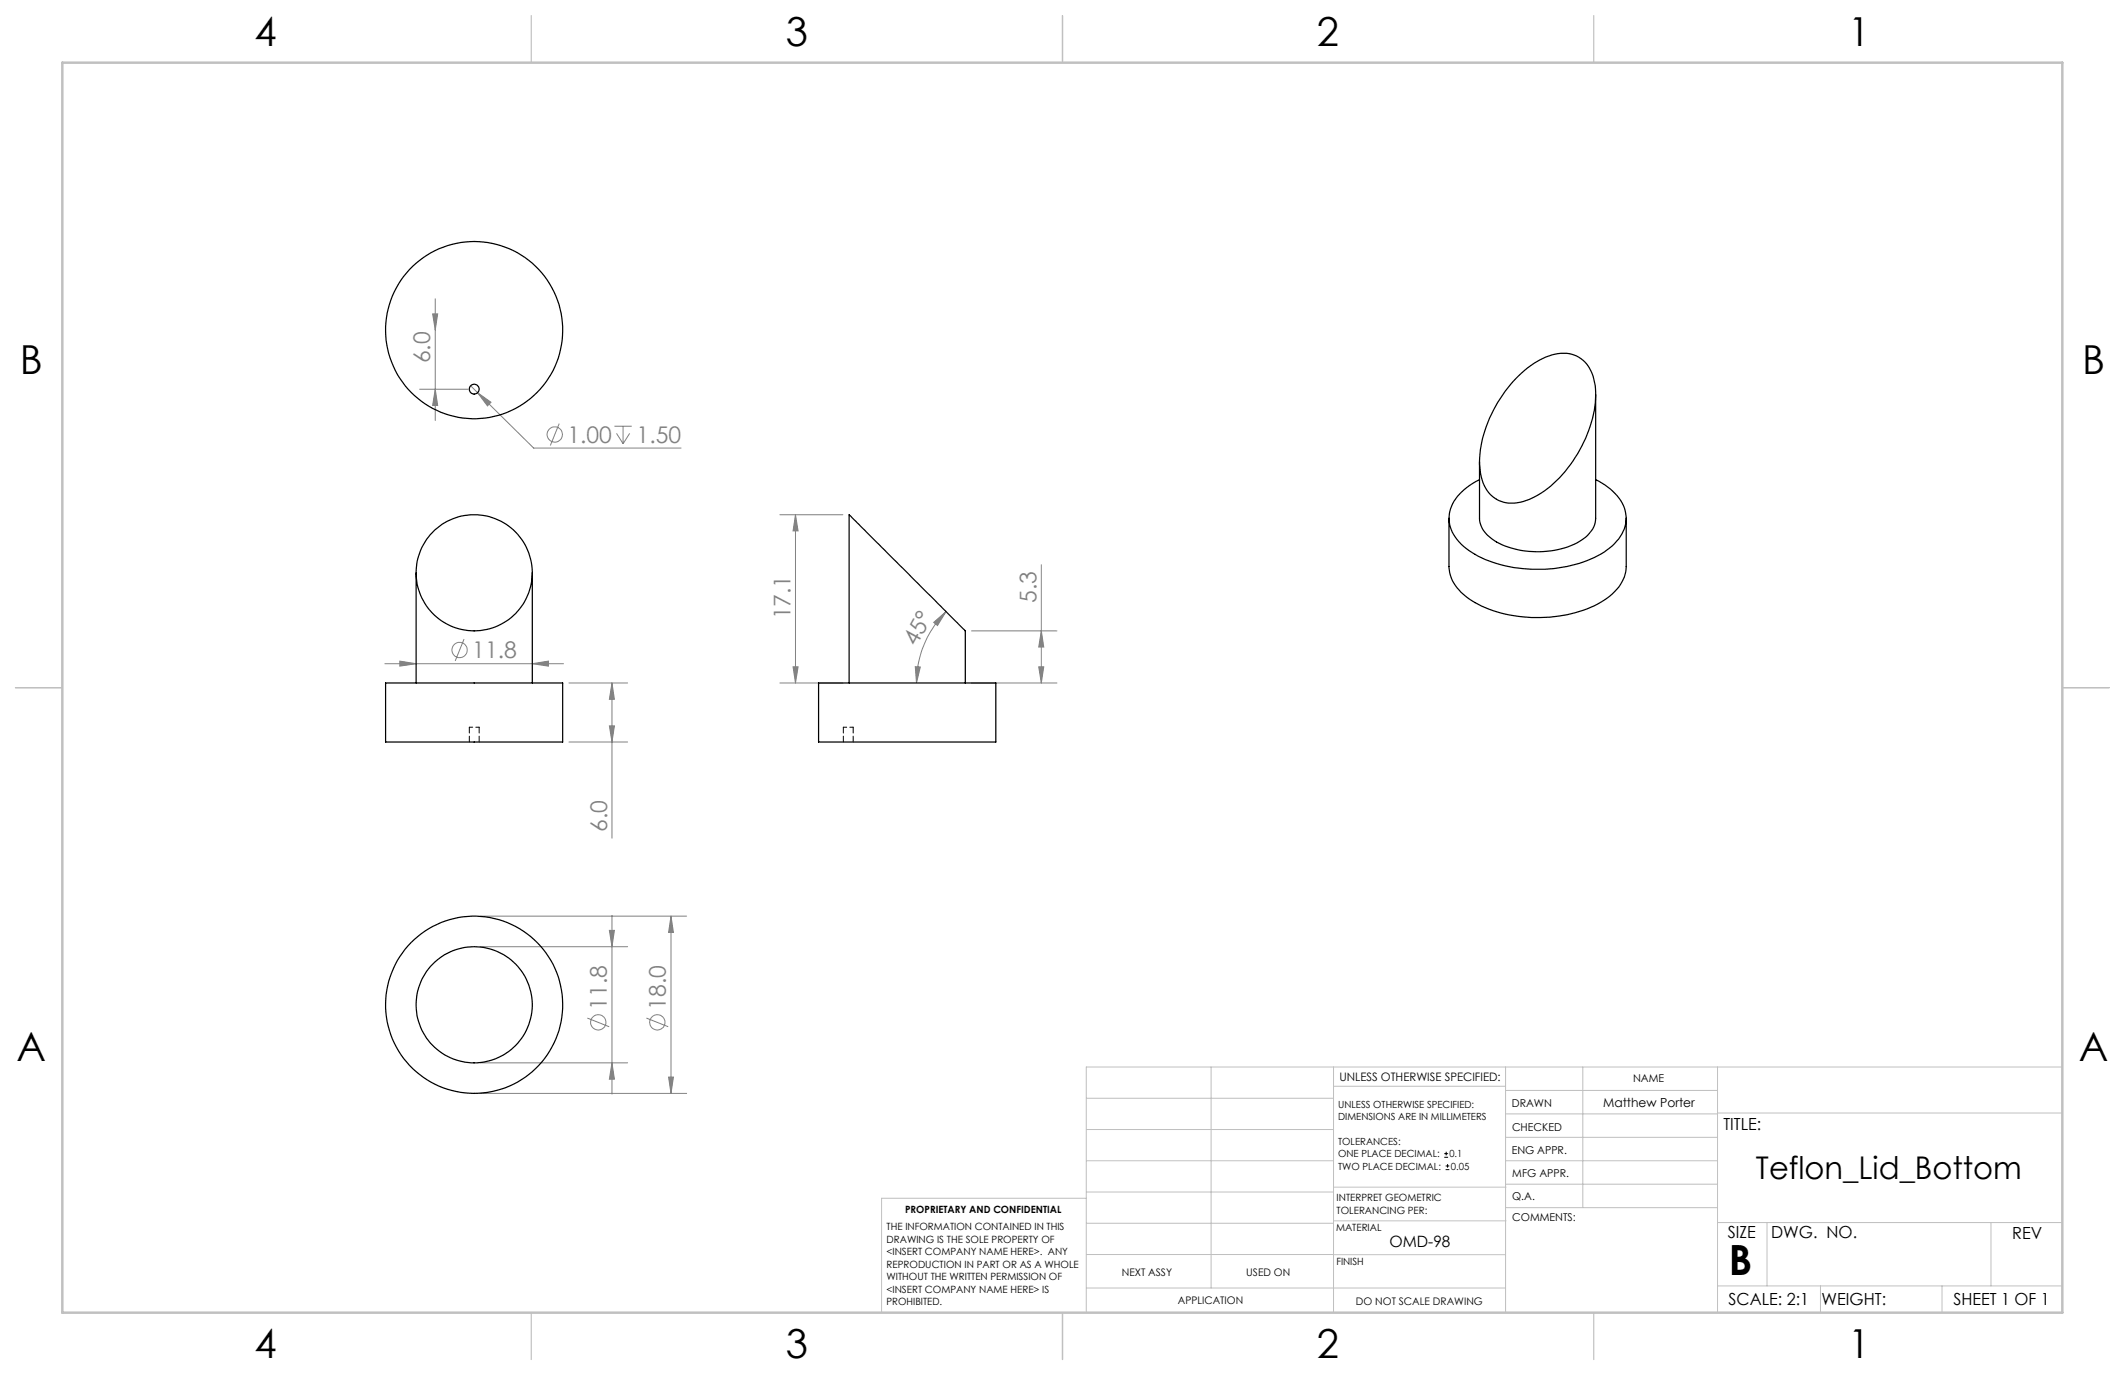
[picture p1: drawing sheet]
<svg xmlns="http://www.w3.org/2000/svg" width="432mm" height="279mm" viewBox="0 0 432 279" stroke-linecap="round" stroke-linejoin="round" font-family="sans-serif">
<g fill="none" stroke="#808080" stroke-width=".2">
<path d="M85.3 79.1h9.8M87.9 63.8h1l-.5 3.3zM88.4 79.1l.5 3.3h-1zM88.4 60.7v24.7M95.6 78.4l1.4 1.4M97 79.8l2.8 1.9-.7 .8zM97 79.8l11.4 11.3h30M113.6 86.1l-1.8 4.4M124.8 86.6h3.6M125.3 88.1l1.3 2.1M126.6 86.6v3.6M128 88.1l-1.4 2.1"/>
<path d="M158.5 104.6h12.8M161.6 104.6l.6 3.3h-1.1zM161.6 104.6v34.2M211.6 114.8v24M78.2 134.9h36.3M81.2 134.3l3.4 .6-3.4 .5zM94.3 129.9l-1.8 4.4M108.2 134.9l3.2-.6v1.1zM115.6 138.8h11.9M124.4 138.8l.4 3.3h-1zM124.4 138.8v31.5M158.5 138.8h12.8"/>
<path d="M161.1 135.5h1.1l-.6 3.3zM186 135.5h1l-.8 3.3zM189.7 126.5l2.5-2.2-1.7 2.8zM192.2 124.3a20.6 20.6 0 0 0-6 14.5M197.4 138.8h17.4M197.4 128.2h17.4M211.1 135.5h1l-.5 3.3zM211.6 128.2l.5 3.3h-1zM115.6 150.8h11.9M123.8 147.5h1l-.4 3.3zM97.6 192.4h29.9M97.6 186.2h41.9"/>
<path d="M123.8 189.1h1l-.4 3.3zM124.4 186v36.3M136.3 186.2l.5 3.3h-.9zM136.3 186.2v36M97.6 216h29.9M119.3 206.9l4.5 1.7M124.4 216l.4 3.3h-1zM131.3 206.9l4.5 1.7M135.9 218.9h.9l-.5 3.3zM97.6 222.2h41.9"/>
<circle cx="112.7" cy="88.3" r="1.55"/>
<circle cx="93.4" cy="132.1" r="1.56"/>
<circle cx="121.6" cy="207.8" r="1.56"/>
<circle cx="133.6" cy="207.8" r="1.56"/>
</g>
<path d="M293.5 235.2h.8M293.5 234.4h.8M293.8 237.7h.7M293.8 236.9h.7M293.9 234v.8M294.1 236.5v.8" fill="none" stroke="#000" stroke-width=".2"/>
<g fill="none" stroke="#c0c0c0" stroke-width=".2">
<path d="M246.1 216.8v44.9M271 216.8v49.9M305.9 216.8v49.9M321.6 216.8v28.6M349 216.8v49.9M419.1 216.8h-198.4v49.9M220.7 235.9h50.3M220.7 229.5h50.3M220.7 223.2h50.3M271 220.7h34.9M305.9 231.1h43.1M305.9 226.3h43.1"/>
<path d="M305.9 221.6h43.1M305.9 235.9h43.1M349 226.2h70.1M220.7 248.6h50.3M220.7 242.2h50.3M220.7 254.9h50.3M220.7 243.5h-41.6v23.2M271 255h34.9M271 248.1h35M271 241.2h35M305.9 240.6h43.1M306 245.4h43"/>
<path d="M349 248.4h70.1M359.1 248.4v12.9M404.6 248.4v12.9M220.7 261.7h85.2M349 261.3h70.1M369.9 261.3v5.4M394.6 261.3v5.4"/>
</g>
<path d="M108 3.2v9.5M215.9 3.2v9.5M323.8 3.2v9.5M3.1 139.7h9.6M419.1 139.7h9.5M108 266.7v9.6M215.9 266.7v9.6M323.8 266.7v9.6" fill="none" stroke="#c0c0c0" stroke-width=".25"/>
<path d="M12.7 12.7h406.4v254h-406.4z" fill="none" stroke="#c0c0c0" stroke-width=".5"/>
<g fill="#808080">
<path d="M81.2 134.3l3.4 .6-3.4 .5zM108.2 134.9l3.2-.6v1.1zM97 79.8l2.1 2.7 .7-.8z"/>
<path d="M189.7 126.5l2.5-2.2-1.7 2.8zM186 135.5h1l-.8 3.3z"/>
<path d="M123.8 147.5h1l-.4 3.3zM124.4 138.8l.4 3.3h-1zM211.1 135.5h1l-.5 3.3zM211.6 128.2l.5 3.3h-1z"/>
<path d="M123.8 189.1h1l-.4 3.3zM124.4 216l.4 3.3h-1zM136.3 186.2l.5 3.3h-.9zM135.9 218.9h.9l-.5 3.3zM87.9 63.8h1l-.5 3.3zM88.4 79.1l.5 3.3h-1zM161.6 104.6l.6 3.3h-1.1zM161.1 135.5h1.1l-.6 3.3z"/>
</g>
<g fill="none" stroke="#000" stroke-width=".25">
<path d="M308.6 76.4a14.7 14.7 0 0 1 8.6-4.6 6.4 6.4 0 0 1 6.8 5.8 21.9 21.9 0 0 1-3.4 14.6 21.7 21.7 0 0 1-10.5 9.5 6.4 6.4 0 0 1-8.7-3.5 17.4 17.4 0 0 1 1-12.4 28.5 28.5 0 0 1 6.2-9.4zM300.6 97.5a11.2 11.2 0 0 0-5.9 5.9 7.3 7.3 0 0 0 3.2 8 25 25 0 0 0 16 4.3 23 23 0 0 0 13.7-4.8 7.5 7.5 0 0 0 2.7-6.6 9.9 9.9 0 0 0-5.5-6.5l-.6-.3M324.2 80.2v25.1a6.1 6.1 0 0 1-3.8 5 18.4 18.4 0 0 1-16.8-.5 5.5 5.5 0 0 1-3-4.5v-11.5M84.6 116.4v22.4M108.2 116.4v22.4M294.4 105.3v9.8a8.3 8.3 0 0 0 4.1 6.6 26.6 26.6 0 0 0 19 3.4 18.3 18.3 0 0 0 11.4-5.8 7 7 0 0 0 1.5-4.2v-9.8M78.4 138.8h35.9v12h-35.9zM166.3 138.8h36.1v12h-36.1zM172.5 138.8v-34.2l23.6 23.6v10.6"/>
<circle cx="96.3" cy="67.1" r="18"/>
<circle cx="96.4" cy="79.1" r="1"/>
<circle cx="96.4" cy="116.4" r="11.8"/>
<circle cx="96.3" cy="204.2" r="18"/>
<circle cx="96.4" cy="204.2" r="11.8"/>
</g>
<path d="M97.4 147.8h-2M173.4 147.8h-2" fill="none" stroke="#000" stroke-width=".2" stroke-dasharray="1.3 .6" stroke-dashoffset=".6"/>
<path d="M95.4 147.8v3M97.4 150.8v-3M171.4 147.8v3M173.4 150.8v-3" fill="none" stroke="#000" stroke-width=".2" stroke-dasharray="1.3 .6" stroke-dashoffset=".1"/>
<text font-size="8.5" x="351.3" y="259">B</text>
<g font-size="8.1">
<text x="51.7" y="9.3">4</text>
<text x="159.7" y="9.3">3</text>
<text x="267.6" y="9.3">2</text>
<text x="375.6" y="9.3">1</text>
<text x="4" y="76">B</text>
<text x="423.1" y="76">B</text>
<text x="3.3" y="215.7">A</text>
<text x="422.4" y="215.7">A</text>
<text x="51.7" y="276">4</text>
<text x="159.7" y="276">3</text>
<text x="267.6" y="276">2</text>
<text x="375.6" y="276">1</text>
</g>
<text font-size="6.3" x="356.8" y="239.6">Teflon_Lid_Bottom</text>
<g font-size="4.7" fill="#808080">
<text x="87.4" y="73.8" transform="rotate(-90 87.4 73.8)">6.0</text>
<text x="115.3" y="90">1.00</text>
<text x="129.4" y="90">1.50</text>
<text x="160.7" y="125.9" transform="rotate(-90 160.7 125.9)">17.1</text>
<text x="210.6" y="122.5" transform="rotate(-90 210.6 122.5)">5.3</text>
<text x="186.2" y="131.5" transform="rotate(-61 186.2 131.5)">45°</text>
<text x="96" y="133.8">11.8</text>
<text x="123.4" y="169" transform="rotate(-90 123.4 169)">6.0</text>
<text x="123.3" y="205.2" transform="rotate(-90 123.3 205.2)">11.8</text>
<text x="135.3" y="205.2" transform="rotate(-90 135.3 205.2)">18.0</text>
</g>
<g font-size="3.4">
<text x="350.2" y="229.5">TITLE:</text>
<text x="351.1" y="251.6">SIZE</text>
<text x="359.9" y="251.6">DWG. NO.</text>
<text x="408.9" y="251.7">REV</text>
<text x="351.2" y="265.2">SCALE: 2:1</text>
<text x="370.1" y="265.3">WEIGHT:</text>
<text x="396.9" y="265.2">SHEET 1 OF 1</text>
</g>
<text font-size="3.2" x="282.3" y="253.3">OMD-98</text>
<text font-size="2.5" x="325.8" y="224.9">Matthew Porter</text>
<text font-size="2.4" x="272.2" y="219.7">UNLESS OTHERWISE SPECIFIED:</text>
<g font-size="2.2">
<text x="331.8" y="219.9">NAME</text>
<text x="307.2" y="224.9">DRAWN</text>
<text x="307.3" y="229.8">CHECKED</text>
<text x="307.2" y="234.5">ENG APPR.</text>
<text x="307.3" y="239.2">MFG APPR.</text>
<text x="307.3" y="243.9">Q.A.</text>
<text x="307.3" y="248.1">COMMENTS:</text>
</g>
<g font-size="2.1">
<text x="227.9" y="259.2">NEXT ASSY</text>
<text x="253.3" y="259.2">USED ON</text>
<text x="239.3" y="265">APPLICATION</text>
<text x="275.5" y="265.1">DO NOT SCALE DRAWING</text>
</g>
<g font-size="2">
<text x="271.9" y="225.1">UNLESS OTHERWISE SPECIFIED:</text>
<text x="271.9" y="227.6">DIMENSIONS ARE IN MILLIMETERS</text>
<text x="271.9" y="232.6">TOLERANCES:</text>
<text x="271.9" y="237.6">TWO PLACE DECIMAL:</text>
<text x="271.9" y="235.1">ONE PLACE DECIMAL:</text>
<text x="294.5" y="235.1">0.1</text>
<text x="294.8" y="237.6">0.05</text>
<text x="271.6" y="244.1">INTERPRET GEOMETRIC</text>
<text x="180.2" y="250">THE INFORMATION CONTAINED IN THIS</text>
<text x="183.9" y="246.4">PROPRIETARY AND CONFIDENTIAL</text>
<text x="271.5" y="250.2">MATERIAL</text>
<text x="271.6" y="246.6">TOLERANCING PER:</text>
<text x="180.2" y="252.5">DRAWING IS THE SOLE PROPERTY OF</text>
<text x="180.2" y="255.1">&lt;INSERT COMPANY NAME HERE&gt;. ANY</text>
<text x="180.2" y="257.6">REPRODUCTION IN PART OR AS A WHOLE</text>
<text x="271.5" y="257">FINISH</text>
<text x="180.2" y="260.1">WITHOUT THE WRITTEN PERMISSION OF</text>
<text x="180.2" y="262.6">&lt;INSERT COMPANY NAME HERE&gt; IS</text>
<text x="180.2" y="265.2">PROHIBITED.</text>
</g>
</svg>
